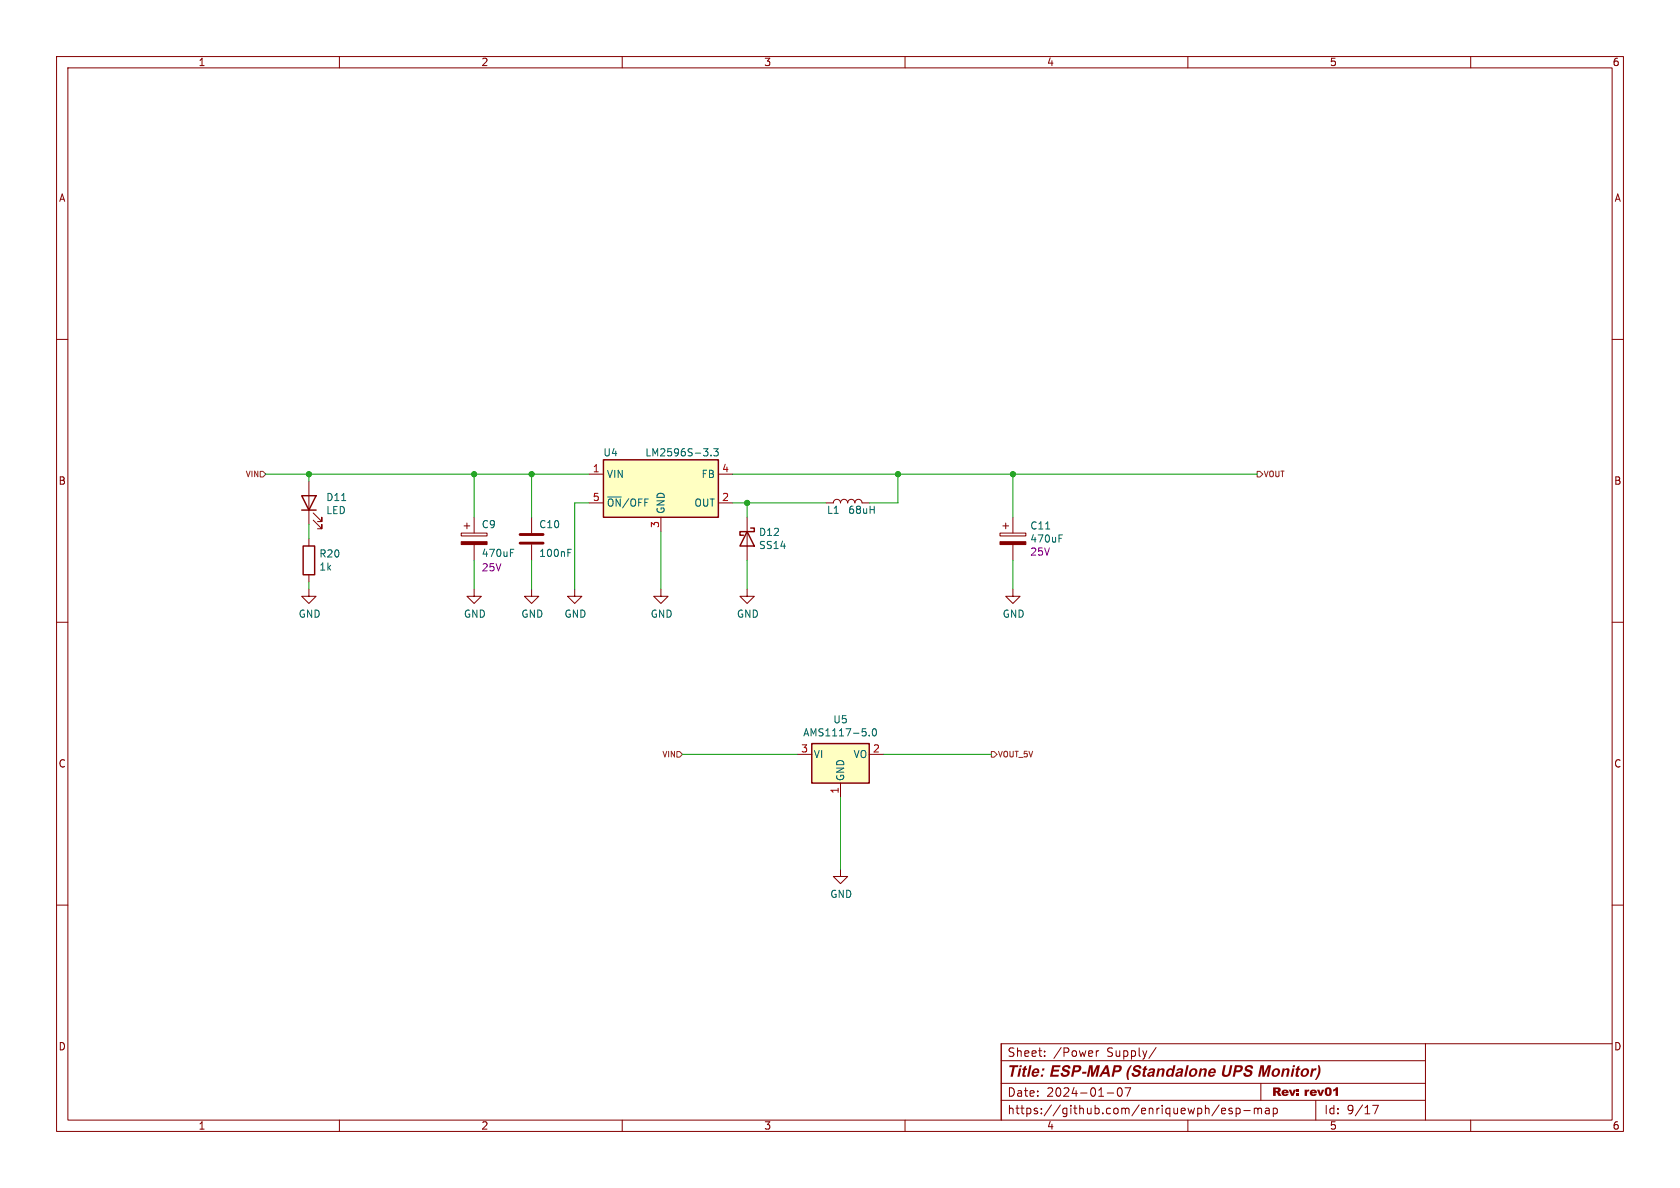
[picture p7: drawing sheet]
<svg xmlns="http://www.w3.org/2000/svg" width="297mm" height="210mm" viewBox="0 0 297 210" stroke-linecap="round" stroke-linejoin="round" font-family="sans-serif">
<g fill="none" stroke="#840000" stroke-width=".18">
<path d="M10 10h277v190h-277zM12 12h273v186h-273zM60 10v2M110 10v2M160 10v2M210 10v2M260 10v2M10 60h2M285 60h2M10 110h2M285 110h2M10 160h2"/>
<path d="M285 160h2M60 198v2M110 198v2M160 198v2M177 194.5h75M177 191.5h75M210 198v2M260 198v2"/>
</g>
<g fill="#840000">
<path d="M225.1 192.2l1.2 .1 .1 .5-.3 .3 .4 .6h-.5l-.4-.6-.1 .6h-.4v-1.2h.4v.3h.4l.1-.1-.2-.2h-.7z"/>
<path d="M234.4 192.4l.5-.2 .4 .2 .1 .8-.2 .5h-.5l-.4-.2-.1-.5h.4l.2 .5 .1-.1 .1-.3v-.4l-.2-.2-.1 .1-.1 .4h-.4z"/>
<path d="M235.7 192.6l.5-.4h.3v1.5h-.4v-1l-.4 .3z"/>
</g>
<g fill="none" stroke="#840000" stroke-width=".18">
<path d="M54.6 85.1v7.6M54.6 95.3v1.2M55.4 91.9l1.5 1.6v-.8v.8h-.8M55.4 90.7l1.5 1.5v-.8v.8h-.8M81.5 94.2h4.6v.5h-4.6zM82 93h1.1M82.5 92.5v1M83.8 91.4v2.8M83.8 96.3v2.8M94 91.4v2.8M94 96.3v2.8M104.1 88.9h2.6"/>
<path d="M104.1 83.8h2.6M116.8 91.4v2.6M127 88.9h2.5M127 83.8h2.5M132.1 91.4v7.7M146 88.9h1.3a.64 .64 0 0 1 .7-.6 .64 .64 0 0 1 .6 .6 .64 .64 0 0 1 .6-.6 .64 .64 0 0 1 .7 .6 .64 .64 0 0 1 .6-.6 .64 .64 0 0 1 .6 .6 .64 .64 0 0 1 .7-.6 .64 .64 0 0 1 .6 .6h1.3M176.8 94.2h4.6v.5h-4.6zM177.3 93h1M177.8 92.5v1M179.1 91.4v2.8M179.1 96.3v2.8M54.6 104.1v1.3h1.3l-1.3 1.3-1.3-1.3h1.3"/>
<path d="M54.6 101.6v1.3M83.8 104.1v1.3h1.3l-1.3 1.3-1.3-1.3h1.3M94 104.1v1.3h1.2l-1.2 1.3-1.3-1.3h1.3M101.6 104.1v1.3h1.3l-1.3 1.3-1.3-1.3h1.3M116.8 104.1v1.3h1.3l-1.3 1.3-1.2-1.3h1.2M132.1 104.1v1.3h1.2l-1.2 1.3-1.3-1.3h1.3M179.1 104.1v1.3h1.2l-1.2 1.3-1.3-1.3h1.3M141 133.4h2.5M148.6 138.4v2.6M153.7 133.4h2.5M148.6 153.7v1.2h1.3l-1.3 1.3-1.3-1.3h1.3M177 187.5h75"/>
<path d="M184.7 186.6v.1M184.7 185.8v.2M193.8 185.7v1M194.2 185.7l-.2 .1-.2 .2M195.7 193.2h1.2M197.6 192.6l-.1 .6 .2 .5 .2 .1 .3-.1 .1-.2v-.9M199.9 192.3l-.7 1.5M204.4 185.2l-1.3 1.9M215.5 195.3l-1.3 2M216 196.4l.7-.1-.1-.3-.4-.1-.2 .2v.7h.6M217.8 196l-.3-.1-.3 .2 .1 .2 .5 .2v.3h-.6M218.5 196l.5-.1 .2 .3v.4l-.1 .2h-.6"/>
<path d="M218.5 195.9v1.5M219.9 196.3h1.1M221.7 196l.5-.1 .2 .2M221.7 195.9v1M222.4 196.1l.2-.2 .4 .1v.9M222.4 196.1v.8M222.9 191.5v3M223.7 196h.6l.1 .9M224.4 196.3h-.5a.29 .29 0 0 0-.2 .3 .29 .29 0 0 0 .2 .3l.5-.1M225.1 196l.4-.1 .3 .3v.4l-.1 .2h-.6M225.1 195.9v1.5M232.6 194.5v3.5"/>
<path d="M242.7 195.4h1l-.7 1.5M252 184.5v13.5M285 184.5h-108v13.5"/>
</g>
<path d="M53.3 87.6h2.6l-1.3 2.6zM53.3 90.2h2.6M53.6 96.5h2v5.1h-2zM106.7 81.3h20.3v10.1h-20.3zM132.1 94l1.2 2.5h-2.5zM132.7 93.3h.6v.7h-2.5v.6h.6M143.5 131.4h10.2v7h-10.2z" fill="none" stroke="#840000" stroke-width=".25"/>
<g fill="#ffffc2" stroke="#ffffc2" stroke-width=".18">
<path d="M143.5 131.4h10.2v7h-10.2z"/>
<path d="M106.7 81.3h20.3v10.1h-20.3z"/>
</g>
<path d="M126.2 79.3h.8l-.5 .5 .4 .1v.6l-.2 .1-.5-.1M90.2 97.1h.6M100.4 97.1h.6M125.7 80.5v.1M187.2 94.6h.6M153.7 130v.1M154.3 128.9l.2-.1a.68 .68 0 0 1 .5 .7 .68 .68 0 0 1-.5 .6l-.2-.1-.1-.4z" fill="none" stroke="#006464" stroke-width=".18"/>
<g fill="#840000" stroke="#840000" stroke-width=".18">
<path d="M176.8 95.8h4.6v.5h-4.6z"/>
<path d="M81.5 95.8h4.6v.5h-4.6z"/>
</g>
<path d="M91.9 96h4.1M91.9 94.5h4.1" fill="none" stroke="#840000" stroke-width=".51"/>
<path d="M46 83.3h.5l.5 .5-.5 .5h-.5zM222.2 83.3h.5l.5 .5-.5 .5h-.5zM119.7 132.9h.5l.4 .5-.4 .4h-.5zM175.3 132.9h.5l.5 .5-.5 .4h-.5z" fill="none" stroke="#725600" stroke-width=".18"/>
<g fill="none" stroke="#009600" stroke-width=".18">
<path d="M47 83.8h57.1M54.6 83.8v1.3M54.6 92.7v2.6M83.8 83.8v7.6M83.8 99.1v5M94 83.8v7.6M94 99.1v5M104.1 88.9h-2.5v15.2M116.8 94v10.1M129.5 83.8h92.7M129.5 88.9h16.5M132.1 88.9v2.5"/>
<path d="M132.1 99.1v5M158.7 83.8v5.1h-5M179.1 83.8v7.6M179.1 99.1v5M54.6 102.9v1.2M120.6 133.4h20.4M156.2 133.4h19.1M148.6 141v12.7"/>
</g>
<g fill="#009600" stroke="#009600" stroke-width=".18">
<circle cx="158.7" cy="83.8" r=".46"/>
<circle cx="132.1" cy="88.9" r=".46"/>
<circle cx="179.1" cy="83.8" r=".46"/>
<circle cx="54.6" cy="83.8" r=".46"/>
<circle cx="83.8" cy="83.8" r=".46"/>
<circle cx="94" cy="83.8" r=".46"/>
</g>
<text font-size="2.8" fill="#840000" x="178" y="191.1">Title: ESP-MAP (Standalone UPS Monitor)</text>
<g font-size="2.1" fill="#840000">
<text x="178" y="187">Sheet:</text>
<text x="186.2" y="187">/Power</text>
<text x="195.6" y="187">Supply/</text>
<text x="178" y="194">Date:</text>
<text x="178" y="197.1">https://github.com/enriquewph/esp-map</text>
<text x="184.9" y="194">2024-01-07</text>
<text x="224.9" y="194.6">Rev: rev01</text>
<text x="234" y="197.1">Id:</text>
<text x="238" y="197.1">9/17</text>
</g>
<g font-size="1.8" fill="#840000">
<text x="35" y="11.8">1</text>
<text x="85" y="11.8">2</text>
<text x="135" y="11.8">3</text>
<text x="185" y="11.8">4</text>
<text x="235" y="11.8">5</text>
<text x="285" y="11.8">6</text>
<text x="10.4" y="35.8">A</text>
<text x="285.4" y="35.8">A</text>
<text x="10.3" y="85.8">B</text>
<text x="285.3" y="85.8">B</text>
<text x="10.3" y="135.8">C</text>
<text x="285.3" y="135.8">C</text>
<text x="10.3" y="185.8">D</text>
<text x="285.3" y="185.8">D</text>
<text x="35" y="199.8">1</text>
<text x="85" y="199.8">2</text>
<text x="135" y="199.8">3</text>
<text x="185" y="199.8">4</text>
<text x="235" y="199.8">5</text>
<text x="285" y="199.8">6</text>
</g>
<g font-size="1.8" fill="#a90000">
<text x="104.7" y="83.6">1</text>
<text x="127.6" y="83.6">4</text>
<text x="104.7" y="88.6">5</text>
<text x="127.6" y="88.6">2</text>
<text x="116.6" y="93.4" transform="rotate(-90 116.6 93.4)">3</text>
<text x="141.6" y="133.1">3</text>
<text x="154.3" y="133.1">2</text>
<text x="148.3" y="140.4" transform="rotate(-90 148.3 140.4)">1</text>
</g>
<g font-size="1.8" fill="#006464">
<text x="106.6" y="80.8">U4</text>
<text x="114" y="80.8">LM2596S-3.3</text>
<text x="57.6" y="88.7">D11</text>
<text x="107.2" y="84.6">VIN</text>
<text x="107.2" y="89.7">~{ON}/OFF</text>
<text x="122.7" y="89.7">OUT</text>
<text x="124" y="84.6">FB</text>
<text x="57.6" y="91">LED</text>
<text x="85.1" y="93.5">C9</text>
<text x="95.3" y="93.5">C10</text>
<text x="117.7" y="90.9" transform="rotate(-90 117.7 90.9)">GND</text>
<text x="134.1" y="94.9">D12</text>
<text x="146.1" y="91">L1</text>
<text x="149.9" y="91">68uH</text>
<text x="182.1" y="93.8">C11</text>
<text x="56.4" y="98.7">R20</text>
<text x="56.4" y="101">1k</text>
<text x="85.1" y="98.6">470uF</text>
<text x="95.3" y="98.6">100nF</text>
<text x="134.1" y="97.2">SS14</text>
<text x="182.1" y="96.1">470uF</text>
<text x="52.7" y="109.4">GND</text>
<text x="81.9" y="109.4">GND</text>
<text x="92.1" y="109.4">GND</text>
<text x="99.7" y="109.4">GND</text>
<text x="115" y="109.4">GND</text>
<text x="130.2" y="109.4">GND</text>
<text x="177.2" y="109.4">GND</text>
<text x="141.9" y="130.3">AMS1117-5.0</text>
<text x="147.3" y="128">U5</text>
<text x="143.8" y="134.2">VI</text>
<text x="150.9" y="134.2">VO</text>
<text x="149.4" y="138.2" transform="rotate(-90 149.4 138.2)">GND</text>
<text x="146.7" y="158.9">GND</text>
</g>
<g font-size="1.8" fill="#840084">
<text x="85.1" y="101.2">25V</text>
<text x="182.1" y="98.4">25V</text>
</g>
<g font-size="1.4" fill="#725600">
<text x="43.4" y="84.5">VIN</text>
<text x="223.3" y="84.5">VOUT</text>
<text x="117" y="134">VIN</text>
<text x="176.3" y="134">VOUT_5V</text>
</g>
</svg>
